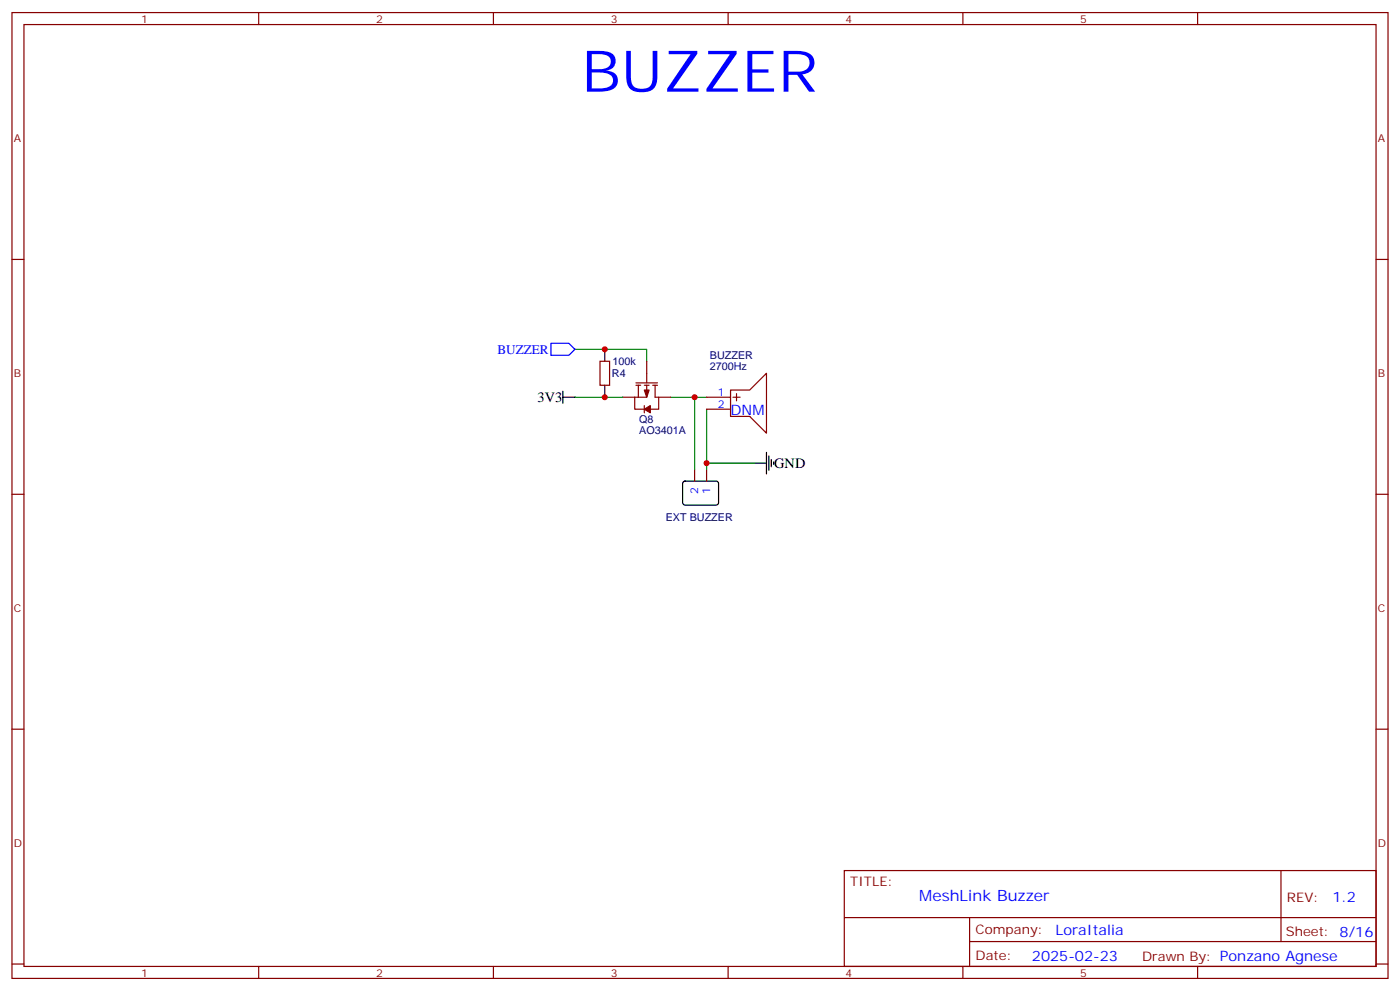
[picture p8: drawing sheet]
<svg xmlns="http://www.w3.org/2000/svg" width="412mm" height="292mm" viewBox="0 0 412 292" stroke-linecap="round" stroke-linejoin="round" font-family="sans-serif">
<path d="M169.3 102.8h21.2v3.6M169.3 116.9h14.1M197.6 116.9h10.5M204.6 116.9v21.2M208.1 120.5v17.6M208.1 136.3h14.1" fill="none" stroke="#008700" stroke-width=".35"/>
<path d="M162.3 101.1h5.3l1.7 1.7-1.7 1.8h-5.3z" fill="none" stroke="#00f" stroke-width=".35"/>
<path d="M165.8 116.9h3.5M165.8 115.2v3.5M178.2 102.8v3.6M178.2 113.4v3.5M222.2 136.3h3.6M225.8 133.2v6.3M226.5 134.2v4.3M227.2 135.3v2.1M227.9 136v.7M201.3 141.8l.5-.2 9.4 .1 .5 .6-.1 6-.6 .4-9.5-.1-.4-.6v-5.7z" fill="none" stroke="#000" stroke-width=".35"/>
<g fill="none" stroke="#870000" stroke-width=".35">
<path d="M3.5 3.7h405.4v284.3h-405.4zM7.1 7.2h398.2v277.3h-398.2zM76.2 3.7v3.5M145.3 3.7v3.5M214.5 3.7v3.5M283.6 3.7v3.5M352.8 3.7v3.5M3.5 76.4h3.6M405.3 76.4h3.6M176.7 106.4h2.9v7h-2.9zM183.4 116.9h3.6M187 116.9v3.6h2.8"/>
<path d="M187.3 112.7h6.4M187.3 113.4h1.4M188 113.4v3.5M189.8 119.4v2.1M189.8 113.4h1.4M190.5 113.4v3.5h-3.5M190.5 106.4v6.3M192.3 113.4h1.4M193 113.4v3.5h1v3.6h-2.4M194 116.9h3.6M208.1 116.9h7.1M215.2 114.8h5.6l5-4.9v17.6l-5-4.9h-5.6z"/>
<path d="M215.9 116.9h2.1M217 115.9v2.1M204.6 138.1v3.5M208.1 138.1v3.5M208.1 120.5h7.1M3.5 145.5h3.6M405.3 145.5h3.6M3.5 214.7h3.6M405.3 214.7h3.6M248.7 256.3h156.6v28.2h-156.6zM377.3 256.3v20.9M248.7 270.1h156.5"/>
<path d="M285.6 277.2h119.6M285.6 270.1v14.2M3.5 283.8h3.6M76.2 284.5v3.5M145.3 284.5v3.5M214.5 284.5v3.5M283.6 284.5v3.5M352.8 284.5v3.5M405.3 283.8h3.6"/>
</g>
<g fill="#870000" stroke="#870000" stroke-width=".35">
<path d="M189.8 114.8h1.4l-.7 2.1z"/>
<path d="M189.8 120.5l1.8-1.1v2.1z"/>
</g>
<g fill="#c00">
<circle cx="204.6" cy="116.9" r=".88"/>
<circle cx="208.1" cy="136.3" r=".88"/>
<circle cx="178.2" cy="116.9" r=".88"/>
<circle cx="178.2" cy="102.8" r=".88"/>
</g>
<text font-size="16.9" fill="#00f" x="171.3" y="27">BUZZER</text>
<text font-size="4.6" fill="#00f" x="270.8" y="265.3">MeshLink Buzzer</text>
<g font-size="4.2">
<text x="158.3" y="118.3">3V3</text>
<text x="228.1" y="137.8">GND</text>
</g>
<g font-size="4.2" fill="#00f">
<text x="215.2" y="122.2">DNM</text>
<text x="392.5" y="265.6">1.2</text>
<text x="310.9" y="275.1">LoraItalia</text>
<text x="304" y="282.9">2025-02-23</text>
</g>
<text font-size="3.9" fill="#00f" x="146.6" y="104.1">BUZZER</text>
<g font-size="3.9" fill="#800">
<text x="250.5" y="260.9">TITLE:</text>
<text x="379.1" y="265.6">REV:</text>
<text x="287.4" y="275.1">Company:</text>
<text x="378.7" y="275.7">Sheet: 8/16</text>
<text x="287.4" y="282.8">Date:</text>
<text x="336.4" y="282.8">Drawn By: Ponzano Agnese</text>
</g>
<g font-size="3.2" fill="#800">
<text x="41.6" y="6.7">1</text>
<text x="110.8" y="6.7">2</text>
<text x="179.9" y="6.7">3</text>
<text x="249.1" y="6.7">4</text>
<text x="318.2" y="6.7">5</text>
<text x="4.1" y="41.8">A</text>
<text x="405.9" y="41.8">A</text>
<text x="4.1" y="110.9">B</text>
<text x="405.9" y="110.9">B</text>
<text x="4.1" y="180.1">C</text>
<text x="405.9" y="180.1">C</text>
<text x="4.1" y="249.2">D</text>
<text x="405.9" y="249.2">D</text>
<text x="41.6" y="287.5">1</text>
<text x="110.8" y="287.5">2</text>
<text x="179.9" y="287.5">3</text>
<text x="249.1" y="287.5">4</text>
<text x="318.2" y="287.5">5</text>
</g>
<g font-size="3.2" fill="#000080">
<text x="180.4" y="107.5">100k</text>
<text x="209.1" y="105.7">BUZZER</text>
<text x="180.3" y="111">R4</text>
<text x="209.1" y="108.8">2700Hz</text>
<text x="188.3" y="124.5">Q8</text>
<text x="188.3" y="127.7">AO3401A</text>
<text x="196.1" y="153.3">EXT BUZZER</text>
</g>
<g font-size="3.2" fill="#00f">
<text x="211.4" y="116.6">1</text>
<text x="211.4" y="120.1">2</text>
<text x="205.7" y="145.4" transform="rotate(-90 205.7 145.4)">2</text>
<text x="209.2" y="145.4" transform="rotate(-90 209.2 145.4)">1</text>
</g>
</svg>
